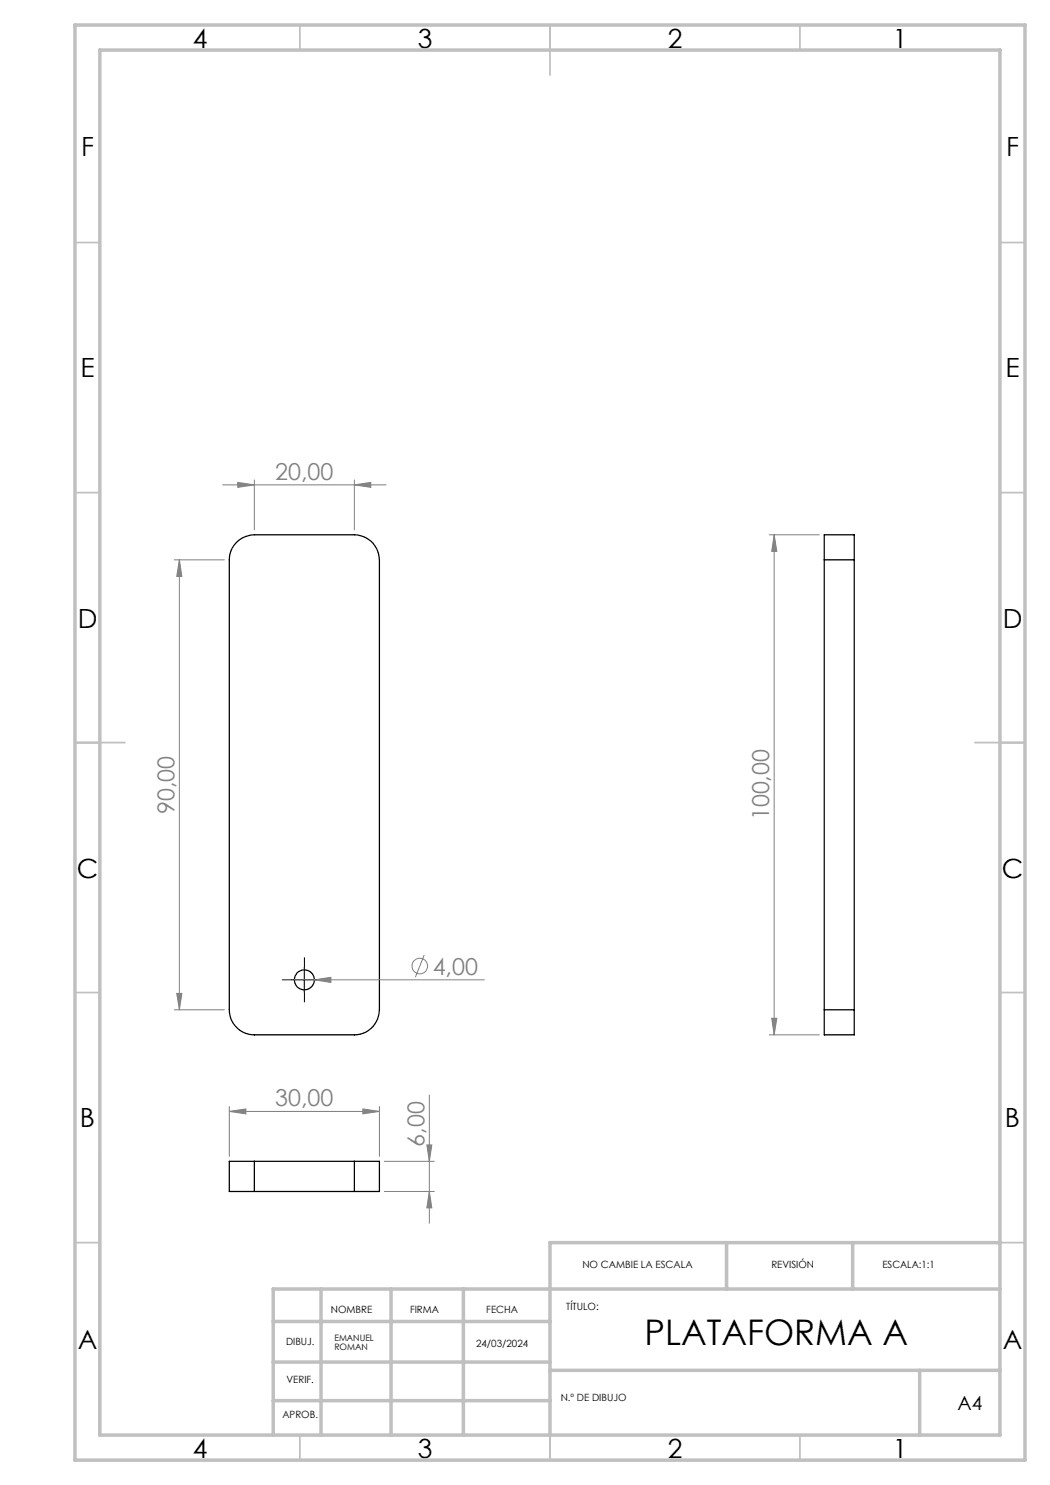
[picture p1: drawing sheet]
<svg xmlns="http://www.w3.org/2000/svg" width="210mm" height="297mm" viewBox="0 0 210 297" stroke-linecap="round" stroke-linejoin="round" font-family="sans-serif">
<g fill="none" stroke="#000" stroke-width=".25">
<path d="M47.1 108.7l1.4-1.1 1.8-.6h20.6a5 5 0 0 1 5 5v90a5 5 0 0 1-5 5h-20a5 5 0 0 1-5-5v-90.6a4.9 4.9 0 0 1 1.2-2.7zM164.9 112v-5h6v5M164.9 112v90M164.9 112h6M170.9 112v90M164.9 202v5h6v-5M164.9 202h6M50.9 232.3h-5v6h5M50.9 232.3v6M50.9 232.3h20M50.9 238.3h20M70.9 232.3h5v6h-5"/>
<path d="M70.9 232.3v6"/>
<circle cx="60.9" cy="196" r="2"/>
</g>
<g fill="none" stroke="#808080" stroke-width=".2">
<path d="M44.5 97h32.7M47.6 96.5l3.3 .5-3.3 .5zM50.9 96v10M70.9 97l3.3-.5v1zM70.9 96v10M34.9 112h10M35.9 112l.5 3.3h-1.1zM35.9 112v90M153.8 107h10.1M154.8 107l.6 3.3h-1.1zM154.8 107v100M35.3 198.7h1.1l-.5 3.3z"/>
<path d="M58.9 196h38M62.9 196l3.3-.5v1zM84.8 191l-1.7 4.4M34.9 202h10M85.9 219v25.6M153.8 207h10.1M154.3 203.7h1.1l-.6 3.3zM45.9 222.3l3.3-.5v1zM45.9 221.3v10M45.9 222.3h30M72.6 221.8l3.3 .5-3.3 .5zM75.9 221.3v10"/>
<path d="M76.9 232.3h10M76.9 238.3h10M85.4 229h1l-.5 3.3zM85.9 238.3l.5 3.3h-1z"/>
<circle cx="84" cy="193.2" r="1.55"/>
</g>
<path d="M58.4 196h-2M60.9 193.5v-2M60.9 198.5v2M63.4 196h2" fill="none" stroke="#000" stroke-width=".2" stroke-dasharray="15.2 1.3 1.3 1.3" stroke-linecap="butt"/>
<path d="M58.3 196h5.1M60.9 193.5v5" fill="none" stroke="#000" stroke-width=".2"/>
<g fill="none" stroke="#c0c0c0" stroke-width=".35">
<path d="M60 5v5M110 5v10M160 5v5M15 48.5h5M200 48.5h5M15 98.5h5M200 98.5h5M15 148.5h10M195 148.5h10M15 198.5h5M200 198.5h5M15 248.5h5"/>
<path d="M200 248.5h5M60 287v5M110 282v10M160 287v5"/>
</g>
<path d="M20 231.8v55.2" fill="none" stroke="#c0c0c0" stroke-width=".5"/>
<g fill="none" stroke="#c0c0c0" stroke-width=".7">
<path d="M15 5h190v287h-190zM20 10h180v277h-180zM64.2 257.8v29.2M78.2 257.8v29.2M92.7 257.8v29.2M145.3 248.5v9.3M170.5 248.5v9.3M200 248.5h-90v38.5M200 257.8h-145.4v29.2M54.6 264.3h55.4M54.6 272.4h55.4M110 274.1h90"/>
<path d="M183.9 274.1v12.9M54.6 280.1h55.4"/>
</g>
<g fill="#808080">
<path d="M62.9 196l3.3-.5v1z"/>
<path d="M70.9 97l3.3-.5v1zM47.6 96.5l3.3 .5-3.3 .5z"/>
<path d="M45.9 222.3l3.3-.5v1zM72.6 221.8l3.3 .5-3.3 .5z"/>
<path d="M154.3 203.7h1.1l-.6 3.3zM154.8 107l.6 3.3h-1.1z"/>
<path d="M35.9 112l.5 3.3h-1.1zM35.3 198.7h1.1l-.5 3.3zM85.4 229h1l-.5 3.3zM85.9 238.3l.5 3.3h-1z"/>
</g>
<text font-size="7.1" x="128.9" y="269">PLATAFORMA A</text>
<g font-size="5.3">
<text x="38.5" y="9.5">4</text>
<text x="83.5" y="9.5">3</text>
<text x="133.6" y="9.5">2</text>
<text x="178.6" y="9.5">1</text>
<text x="16.2" y="31.3">F</text>
<text x="201.2" y="31.3">F</text>
<text x="16.1" y="75.5">E</text>
<text x="201.1" y="75.5">E</text>
<text x="15.5" y="125.5">D</text>
<text x="200.5" y="125.5">D</text>
<text x="15.4" y="175.5">C</text>
<text x="200.4" y="175.5">C</text>
<text x="16" y="225.5">B</text>
<text x="201" y="225.5">B</text>
<text x="15.5" y="269.8">A</text>
<text x="200.5" y="269.8">A</text>
<text x="38.5" y="291.5">4</text>
<text x="83.5" y="291.5">3</text>
<text x="133.6" y="291.5">2</text>
<text x="178.6" y="291.5">1</text>
</g>
<g font-size="4.7" fill="#808080">
<text x="55.1" y="95.9">20,00</text>
<text x="34.9" y="162.8" transform="rotate(-90 34.9 162.8)">90,00</text>
<text x="153.9" y="164.1" transform="rotate(-90 153.9 164.1)">100,00</text>
<text x="86.5" y="194.9">4,00</text>
<text x="55.1" y="221.3">30,00</text>
<text x="84.9" y="229.3" transform="rotate(-90 84.9 229.3)">6,00</text>
</g>
<text font-size="3.9" x="191.5" y="282">A4</text>
<g font-size="2">
<text x="116.5" y="253.6">NO CAMBIE LA ESCALA</text>
<text x="154.3" y="253.6">REVISIÓN</text>
<text x="176.5" y="253.6">ESCALA:1:1</text>
<text x="66.2" y="262.7">NOMBRE</text>
<text x="82" y="262.7">FIRMA</text>
<text x="97.3" y="262.7">FECHA</text>
<text x="113.2" y="262.1">TÍTULO:</text>
<text x="57.2" y="269">DIBUJ.</text>
<text x="95.2" y="269.5">24/03/2024</text>
<text x="57.3" y="276.7">VERIF.</text>
<text x="112.2" y="280.2">N.º DE DIBUJO</text>
<text x="56.5" y="283.6">APROB.</text>
</g>
<g font-size="1.8">
<text x="66.9" y="268.3">EMANUEL</text>
<text x="66.9" y="270.1">ROMAN</text>
</g>
</svg>
